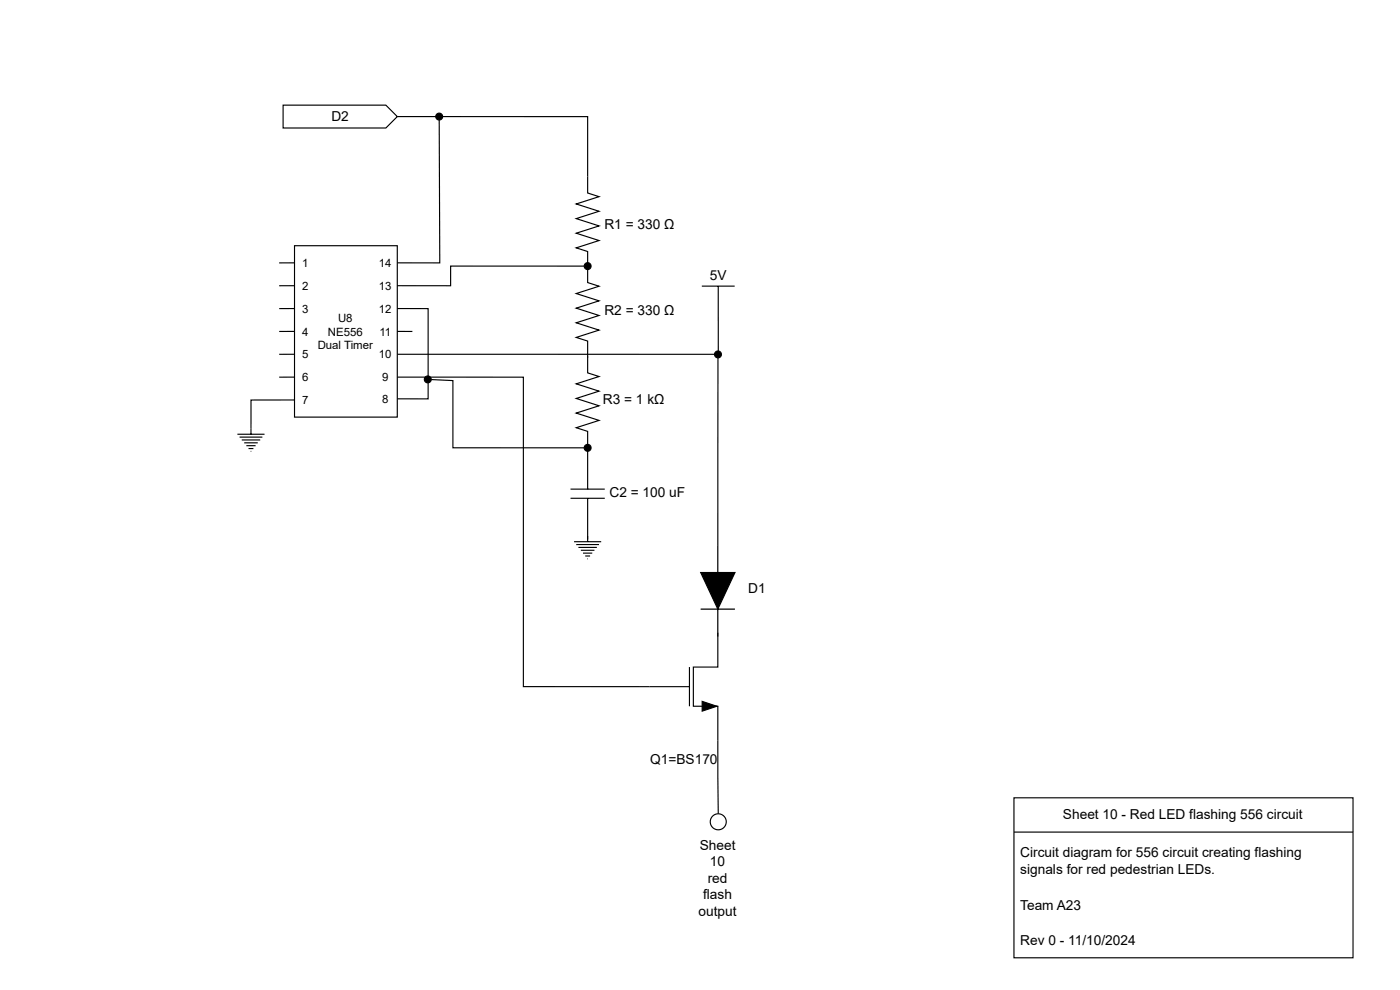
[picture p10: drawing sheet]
<svg xmlns="http://www.w3.org/2000/svg" width="297mm" height="210mm" viewBox="0 0 297 210" stroke-linecap="round" stroke-linejoin="round" font-family="sans-serif">
<path d="M215.1 176.4v-7.3h71.9v7.3M215.1 176.4v26.7h71.9v-26.7M215.1 176.4h71.9" fill="none" stroke="#000" stroke-width=".24"/>
<path d="M62.5 52.1h21.8v36.3h-21.8z" fill="#fff"/>
<g fill="none" stroke="#000" stroke-width=".24">
<path d="M93.2 25.4l.1 30.3h-9M124.7 37.4v3.5l2.4 .8-4.9 1.5 4.9 1.6-4.9 1.5 4.9 1.6-4.9 1.5 4.9 1.6-4.9 1.5 2.5 .8v3.5M62.5 52.1h21.8v36.3h-21.8zM62.5 55.7h-3.3M123.9 56.4h-28.3v4.2h-11.3M124.7 56.4v3.5l2.4 .8-4.9 1.5 4.9 1.6-4.9 1.5 4.9 1.6-4.9 1.5 4.9 1.6-4.9 1.5 2.5 .8v3.5M62.5 65.4h-3.3M62.5 80h-3.3M62.5 75.1h-3.3M62.5 70.3h-3.3M62.5 60.6h-3.3M84.3 65.4h6.5v19.2h-6.5"/>
<path d="M84.3 70.3h3.2M124.7 75.6v3.5l2.4 .7-4.9 1.6 4.9 1.5-4.9 1.6 4.9 1.5-4.9 1.6 4.9 1.5-4.9 1.6 2.5 .8v3.4M148.9 60.7h7M152.4 60.7v14.4h-68.1M50.4 92.1h5.7M50.8 92.7h4.9M51.3 93.3h3.9M51.8 93.9h2.9M52.3 94.5h1.9M52.7 95.1h1.1M53.2 95.7h.1M62.5 84.8h-9.2l-.1 7.3"/>
<path d="M91.5 80.5l4.6 .2v14.2h27.8M124.7 95v8.7M121 105.6h7.3M121 103.7h7.3M121.8 114.8h5.7M122.3 115.5h4.8M122.7 116.1h3.9M123.2 116.7h2.9M123.7 117.3h1.9M124.2 117.9h1M124.6 118.5h.1M124.7 105.6v9.2"/>
<circle cx="93.2" cy="24.7" r=".73"/>
<circle cx="124.7" cy="56.4" r=".73"/>
<circle cx="90.8" cy="80.4" r=".73"/>
<circle cx="124.7" cy="94.9" r=".73"/>
</g>
<g fill="#000">
<circle cx="93.2" cy="24.7" r=".73"/>
<circle cx="124.7" cy="56.4" r=".73"/>
<circle cx="90.8" cy="80.4" r=".73"/>
<circle cx="124.7" cy="94.9" r=".73"/>
</g>
<path d="M60.1 22.3h21.8l2.4 2.4-2.4 2.4h-21.8z" fill="#fff"/>
<g fill="none" stroke="#000" stroke-width=".24">
<path d="M60.1 22.3h21.8l2.4 2.4-2.4 2.4h-21.8zM84.3 24.7h40.4v12.7M84.3 80h26.7v65.6h35.3M152.3 75.9v45.5M148.7 121.4h7.2l-3.6 7.7zM148.7 129.1h7.2M152.3 129.1v5.8M152.3 134.2v7.2h-5.2v8.3h5.2l.1 22.8M146.3 141.4v8.3M149 148.7l3.1 1-3.1 1.1z"/>
<circle cx="152.3" cy="75.1" r=".73"/>
</g>
<g fill="#000">
<path d="M149 148.7l3.1 1-3.1 1.1z"/>
<path d="M148.7 121.4h7.2l-3.6 7.7zM152.3 115.6v5.8zM148.7 129.1h7.2zM152.3 129.1v5.8z"/>
<circle cx="152.3" cy="75.1" r=".73"/>
</g>
<circle cx="152.4" cy="174.2" r="1.7" fill="#fff"/>
<circle cx="152.4" cy="174.2" r="1.7" fill="none" stroke="#000" stroke-width=".24"/>
<g font-size="2.9">
<text x="70.3" y="25.6">D2</text>
<text x="128.2" y="48.6">R1 = 330 Ω</text>
<text x="150.6" y="59.3">5V</text>
<text x="128.2" y="66.8">R2 = 330 Ω</text>
<text x="127.9" y="85.7">R3 = 1 kΩ</text>
<text x="129.3" y="105.3">C2 = 100 uF</text>
<text x="158.7" y="125.7">D1</text>
<text x="137.9" y="162">Q1=BS170</text>
<text x="225.5" y="173.6">Sheet 10 - Red LED flashing 556 circuit</text>
<text x="148.4" y="180.2">Sheet</text>
<text x="150.6" y="183.6">10</text>
<text x="216.4" y="181.6">Circuit diagram for 556 circuit creating flashing</text>
<text x="216.4" y="185.3">signals for red pedestrian LEDs.</text>
<text x="149.2" y="190.6">flash</text>
<text x="150.1" y="187.2">red</text>
<text x="148.2" y="194.2">output</text>
<text x="216.4" y="193">Team A23</text>
<text x="216.4" y="200.3">Rev 0 - 11/10/2024</text>
</g>
<g font-size="2.4">
<text x="64.1" y="56.6">1</text>
<text x="80.4" y="56.6">14</text>
<text x="64.1" y="61.5">2</text>
<text x="80.4" y="61.5">13</text>
<text x="64.1" y="66.3">3</text>
<text x="64.1" y="71.1">4</text>
<text x="69.6" y="71.1">NE556</text>
<text x="71.7" y="68.2">U8</text>
<text x="80.4" y="66.3">12</text>
<text x="80.5" y="71.1">11</text>
<text x="64.1" y="76">5</text>
<text x="67.4" y="74.1">Dual Timer</text>
<text x="80.4" y="76">10</text>
<text x="64.1" y="80.8">6</text>
<text x="81.1" y="80.8">9</text>
<text x="64.1" y="85.7">7</text>
<text x="81.1" y="85.4">8</text>
</g>
</svg>
